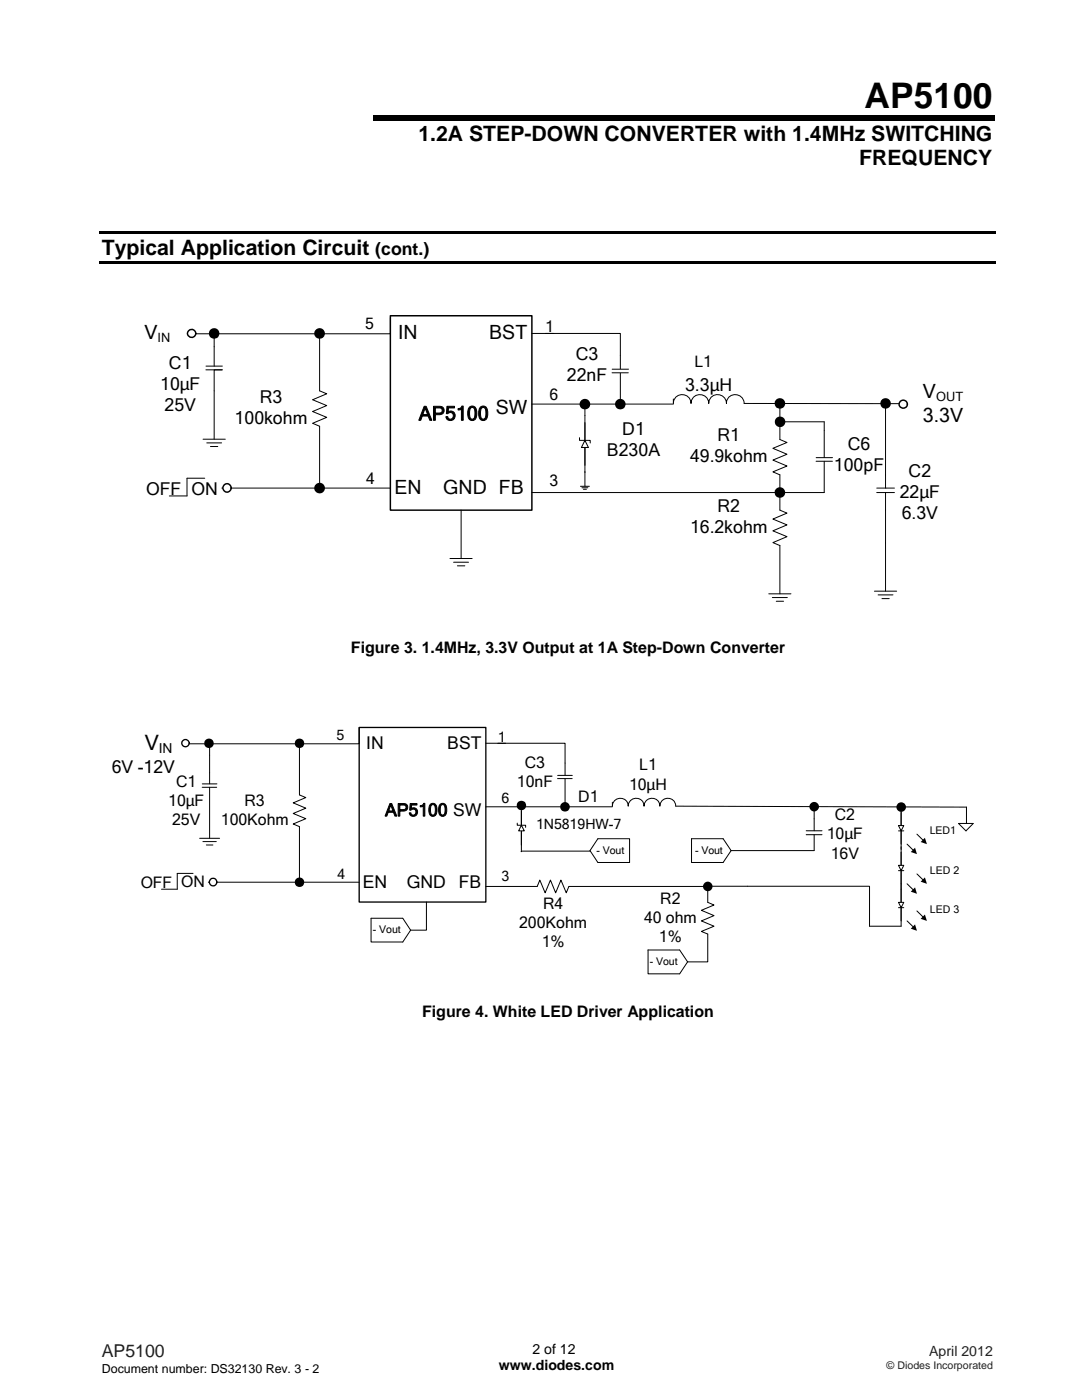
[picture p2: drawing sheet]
<svg xmlns="http://www.w3.org/2000/svg" width="216mm" height="279mm" viewBox="0 0 216 279" stroke-linecap="round" stroke-linejoin="round" font-family="sans-serif">
<path d="M74.4 23.1h124.1v1.1h-124.1zM19.8 46.1h178.8v.5h-178.8zM19.8 52.2h178.8v.5h-178.8z" fill="#000"/>
<path d="M26 60.8h169.9v62.9h-169.9z" fill="#ff0"/>
<g fill="#fff">
<path d="M26 60.8h169.9v62.9h-169.9z"/>
<path d="M77.9 63h28.2v38.8h-28.2z"/>
</g>
<path d="M77.9 63h28.2v38.8h-28.2z" fill="none" stroke="#000" stroke-width=".29"/>
<path d="M122.1 74.4h3.3M122.2 73.7h3.2M123.8 71v2.6M123.8 74.5v5.3M106.1 80.6h28.3M116.7 82.9v11.4M174.9 98.3h3.6M174.9 97.4h3.6M176.7 94.8v2.6M176.7 98.3v3.5" fill="none" stroke="#000" stroke-width=".2"/>
<path d="M116.7 87.9l.7 1.4h-1.4z" fill-rule="evenodd" fill="#fff"/>
<g fill="none" stroke="#000" stroke-width=".2">
<path d="M41.1 73.8h3.2M41.1 73.1h3.3M42.6 66.5h.1v6.6M42.7 78v9.7M63.8 66.5v11.5l1.4 .6-2.8 1.2 2.8 1.1-2.8 1.2 2.8 1.2-2.8 1.2 1.4 .6v12.3M77.9 63.4v3.2h-38.9M106.1 66.5h4.4M108.8 66.5h15v4.5M123.8 79.8v.8M40.5 87.7h4.5M41.3 88.4h2.9M42 89.1h1.5"/>
<path d="M44.3 97.4h33.6M115.6 87.4v.5h2.2v.5M115.8 97h1.8M116.1 97.3h1.2M116.4 97.6h.6M116.7 87.9l.7 1.4h-1.4zM116.7 94.1v2.9M155.6 80.5v7.2l1.4 .6-2.8 1.2 2.8 1.2-2.8 1.1 2.8 1.2-2.8 1.2 1.4 .6v3.5h-49.5M155.6 98.3v3.5l1.4 .6-2.8 1.2 2.8 1.2-2.8 1.1 2.8 1.2-2.8 1.2 1.4 .6v9.6M176.7 80.5v14.3M89.8 111.5h4.4M90.5 112.2h3"/>
<path d="M91.3 112.9h1.5M92 101.8v9.7M153.4 118.5h4.4M154.1 119.3h3M154.9 120h1.5M174.5 118h4.4M175.2 118.7h3M176 119.5h1.4M176.7 101.8v16.2"/>
</g>
<circle cx="38.3" cy="66.5" r=".81" fill="#fff"/>
<circle cx="38.3" cy="66.5" r=".81" fill="none" stroke="#000" stroke-width=".29"/>
<circle cx="45.3" cy="97.4" r=".84" fill="#fff"/>
<circle cx="45.3" cy="97.4" r=".84" fill="none" stroke="#000" stroke-width=".29"/>
<circle cx="180.2" cy="80.7" r=".82" fill="#fff"/>
<circle cx="180.2" cy="80.7" r=".82" fill="none" stroke="#000" stroke-width=".29"/>
<path d="M44.3 73.8h-1.6v4.2M134.4 79.6v.9a1.76 1.76 0 0 1 1.7-1.7 1.76 1.76 0 0 1 1.8 1.7 1.77 1.77 0 0 1 1.7-1.7 1.77 1.77 0 0 1 1.8 1.7 1.77 1.77 0 0 1 1.8-1.7 1.77 1.77 0 0 1 1.7 1.7 1.77 1.77 0 0 1 1.8-1.7 1.77 1.77 0 0 1 1.8 1.7l30.9 .1M40.9 95.4h-3.6v3.6h-3.5M116.7 80.6v2.3M155.7 84.2h8.8v7.1M162.8 92.1h3.3M162.9 91.3h3.2M164.5 92.1v6.2h-8.8" fill="none" stroke="#000" stroke-width=".2"/>
<g fill="#000">
<circle cx="42.7" cy="66.5" r="1.05"/>
<circle cx="63.8" cy="66.5" r="1.06"/>
<circle cx="63.8" cy="97.4" r="1.06"/>
<circle cx="116.7" cy="80.7" r="1.06"/>
<circle cx="123.8" cy="80.7" r="1.05"/>
<circle cx="155.6" cy="80.5" r="1.06"/>
<circle cx="155.6" cy="98.3" r="1.06"/>
<circle cx="155.7" cy="84.2" r="1.05"/>
<circle cx="176.7" cy="80.5" r="1.06"/>
</g>
<path d="M71.7 145.2h25.2v34.8h-25.2z" fill="#fff"/>
<path d="M71.7 145.2h25.2v34.8h-25.2z" fill="none" stroke="#000" stroke-width=".26"/>
<path d="M111.3 155.4h2.9M111.3 154.7h2.9M112.8 152.3v2.4M112.8 155.5v4.7M96.9 161h25.3M104 160.8v9M160.9 166.6h3.1M160.9 165.8h3.1M162.5 163.4v2.4M162.5 166.6v3.2" fill="none" stroke="#000" stroke-width=".2"/>
<path d="M104 164.7l.6 1.1h-1.1z" fill-rule="evenodd" fill="#fff"/>
<g fill="none" stroke="#000" stroke-width=".2">
<path d="M40.3 157.1h2.9M40.4 156.4h2.9M41.7 148.3h.1v5.9M41.8 157.1v10.2M59.1 148.3h.7v10.3l1.2 .6-2.5 1 2.5 1.1-2.5 1 2.5 1.1-2.5 1 1.3 .6v11.1h-.7M71.7 145.2v3.2h-34M96.9 148.3h4M99.3 148.3h13.5v4M39.8 167.3h4M40.5 168h2.7M41.2 168.6h1.3M41.6 176.1h30.1"/>
<path d="M103.2 164.3v.4h1.7v.4M104 164.7l.6 1.1h-1.1zM112.8 160.2v.8M141.2 176.9v3.2l1.3 .5-2.5 1.1 2.5 1-2.5 1.1 2.5 1-2.5 1.1 1.2 .5M145.9 169.8h16.6"/>
</g>
<circle cx="37" cy="148.3" r=".73" fill="#fff"/>
<circle cx="37" cy="148.3" r=".73" fill="none" stroke="#000" stroke-width=".26"/>
<circle cx="42.5" cy="176" r=".76" fill="#fff"/>
<circle cx="42.5" cy="176" r=".76" fill="none" stroke="#000" stroke-width=".26"/>
<g fill="none" stroke="#000" stroke-width=".2">
<path d="M41.8 154.2v2.2M38.5 174.3h-3.1v3.2h-3.2M119.3 167.4h6.3v4.7h-6.3l-1.6-2.3zM122.2 160.1v.8a1.58 1.58 0 0 1 1.6-1.6 1.58 1.58 0 0 1 1.5 1.6 1.58 1.58 0 0 1 1.6-1.6 1.58 1.58 0 0 1 1.6 1.6 1.58 1.58 0 0 1 1.6-1.6 1.58 1.58 0 0 1 1.6 1.6 1.59 1.59 0 0 1 1.5-1.6 1.59 1.59 0 0 1 1.6 1.6l58 .2v3.2M138 167.4h6.3l1.6 2.4-1.6 2.3h-6.3zM141.2 176.9h32.3v7.9h6.3M162.7 161h-.2v2.4M179.3 165.8h1M179.8 161.1v8.4M181 168.5l1.3 1.2M183 166.5l1.2 1.2M191.3 164.3l1.4 1.5 1.5-1.5h-2.9"/>
<path d="M74 183.3h6.4l1.5 2.3-1.5 2.4h-6.4zM85.1 180v5.6h-3.2M129.3 189.6h6.3l1.6 2.4-1.6 2.4h-6.3zM141.2 186.4v5.6h-4"/>
</g>
<path d="M182.6 169.2l.4 1.3-1.3-.5zM184.6 167.2l.4 1.3-1.3-.5z" fill="#000"/>
<path d="M179.3 164.8h1l-.5 1z" fill-rule="evenodd" fill="#fff"/>
<path d="M179.3 164.8h1l-.5 1zM179.3 173.8h1M179.8 169v8.4M181 176.4l1.3 1.2M183 174.4l1.2 1.2" fill="none" stroke="#000" stroke-width=".2"/>
<path d="M182.6 177.1l.4 1.3-1.3-.5zM184.6 175.1l.4 1.3-1.3-.4z" fill="#000"/>
<path d="M179.3 172.7h1l-.5 1.1z" fill-rule="evenodd" fill="#fff"/>
<path d="M179.3 172.7h1l-.5 1.1zM179.8 176.4v8.4M179.3 181.1h1M181 183.8l1.3 1.2M183 181.8l1.2 1.2" fill="none" stroke="#000" stroke-width=".2"/>
<path d="M182.6 184.5l.4 1.3-1.3-.5zM184.6 182.5l.4 1.3-1.3-.4z" fill="#000"/>
<path d="M179.3 180.1h1l-.5 1z" fill-rule="evenodd" fill="#fff"/>
<path d="M117.8 169.9h-13.8v.1M141.2 176.9h-27.7l-.5 1.3-1.1-2.6-1 2.6-1.1-2.6-1 2.6-1.1-2.6-.5 1.3h-10.3M179.3 180.1h1l-.5 1z" fill="none" stroke="#000" stroke-width=".2"/>
<g fill="#000">
<circle cx="41.7" cy="148.3" r=".94"/>
<circle cx="59.8" cy="148.3" r=".94"/>
<circle cx="59.8" cy="176.1" r=".95"/>
<circle cx="104" cy="160.8" r=".94"/>
<circle cx="112.7" cy="161" r=".94"/>
<circle cx="141.2" cy="176.9" r=".95"/>
<circle cx="162.5" cy="161" r=".95"/>
<circle cx="179.8" cy="161.1" r=".96"/>
</g>
<text font-size="7" x="172.5" y="21.6">AP5100</text>
<g font-size="4.2">
<text x="83.5" y="28.1">1.2A STEP-DOWN CONVERTER with 1.4MHz SWITCHING</text>
<text x="171.4" y="33">FREQUENCY</text>
<text x="20.3" y="50.9">Typical Application Circuit</text>
<text x="28.9" y="149.6">V</text>
</g>
<g font-size="3.9">
<text x="28.9" y="67.7">V</text>
<text x="79.5" y="67.7">IN</text>
<text x="97.6" y="67.7">BST</text>
<text x="83.6" y="83.9">AP5100</text>
<text x="98.9" y="82.7">SW</text>
<text x="184.2" y="79.5">V</text>
<text x="184.1" y="84.2">3.3V</text>
<text x="78.7" y="98.6">EN</text>
<text x="88.5" y="98.6">GND FB</text>
</g>
<g font-size="3.5">
<text x="74.9" y="50.9">(cont.)</text>
<text x="114.9" y="71.8">C3</text>
<text x="32" y="77.8">10µF</text>
<text x="33.7" y="73.6">C1</text>
<text x="113.1" y="76">22nF</text>
<text x="32.8" y="82.1">25V</text>
<text x="51.8" y="80.5">R3</text>
<text x="136.7" y="78">3.3µH</text>
<text x="46.8" y="84.7">100kohm</text>
<text x="124.2" y="86.8">D1</text>
<text x="143.2" y="88.1">R1</text>
<text x="169.1" y="89.8">C6</text>
<text x="121.1" y="91">B230A</text>
<text x="137.7" y="92.3">49.9kohm</text>
<text x="166.4" y="94.1">100pF</text>
<text x="181.3" y="95.1">C2</text>
<text x="29.1" y="98.7">OFF</text>
<text x="38.2" y="98.8">ON</text>
<text x="179.5" y="99.4">22µF</text>
<text x="137.7" y="106.4">16.2kohm</text>
<text x="143.2" y="102.2">R2</text>
<text x="179.9" y="103.6">6.3V</text>
<text x="73.1" y="149.4">IN</text>
<text x="89.3" y="149.4">BST</text>
<text x="22.3" y="154.2">6V -12V</text>
<text x="76.8" y="162.9">AP5100 SW</text>
<text x="72.4" y="177.1">EN</text>
<text x="81.2" y="177.1">GND</text>
<text x="91.5" y="177.1">FB</text>
</g>
<text font-size="3.5" fill="#231f20" x="20.3" y="270.9">AP5100</text>
<g font-size="3.2">
<text x="70" y="130.3">Figure 3. 1.4MHz, 3.3V Output at 1A Step-Down Converter</text>
<text x="104.7" y="153.2">C3</text>
<text x="127.5" y="153.8">L1</text>
<text x="33.6" y="160.9">10µF</text>
<text x="35.1" y="157.1">C1</text>
<text x="48.8" y="160.9">R3</text>
<text x="103.1" y="157.1">10nF</text>
<text x="115.4" y="160">D1</text>
<text x="125.5" y="157.6">10µH</text>
<text x="34.4" y="164.7">25V</text>
<text x="44.1" y="164.7">100Kohm</text>
<text x="165" y="167.5">10µF</text>
<text x="166.6" y="163.7">C2</text>
<text x="165.8" y="171.3">16V</text>
<text x="28.1" y="177.2">OFF</text>
<text x="36.2" y="177">ON</text>
<text x="103.6" y="185.2">200Kohm</text>
<text x="108.4" y="181.4">R4</text>
<text x="128.5" y="184.2">40 ohm</text>
<text x="131.7" y="180.4">R2</text>
<text x="108.1" y="189">1%</text>
<text x="131.5" y="188">1%</text>
<text x="84.2" y="202.9">Figure 4. White LED Driver Application</text>
</g>
<g font-size="3.1">
<text x="72.8" y="65.7">5</text>
<text x="108.8" y="66.2">1</text>
<text x="138.6" y="73.3">L1</text>
<text x="109.7" y="79.8">6</text>
<text x="73" y="96.6">4</text>
<text x="109.7" y="97">3</text>
</g>
<g font-size="2.8">
<text x="67.2" y="147.6">5</text>
<text x="99.3" y="148">1</text>
<text x="100.1" y="160.3">6</text>
<text x="107" y="165.4">1N5819HW-7</text>
<text x="67.3" y="175.3">4</text>
<text x="100.1" y="175.7">3</text>
<text x="99.5" y="273.5">www.diodes.com</text>
<text x="106.2" y="270.2">2 of 12</text>
</g>
<text font-size="2.8" fill="#231f20" x="185.4" y="270.6">April 2012</text>
<text font-size="2.7" x="31.7" y="150.2">IN</text>
<g font-size="2.6">
<text x="31.5" y="68.2">IN</text>
<text x="186.8" y="80">OUT</text>
</g>
<text font-size="2.5" x="20.3" y="274">Document number: DS32130 Rev. 3 - 2</text>
<g font-size="2.1">
<text x="185.5" y="166.4">LED1</text>
<text x="119" y="170.4">- Vout</text>
<text x="138.7" y="170.4">- Vout</text>
<text x="185.6" y="174.3">LED 2</text>
<text x="185.6" y="182.3">LED 3</text>
<text x="74.4" y="186.2">- Vout</text>
<text x="129.7" y="192.6">- Vout</text>
</g>
<text font-size="2.1" fill="#231f20" x="176.9" y="273.2">© Diodes Incorporated</text>
</svg>
